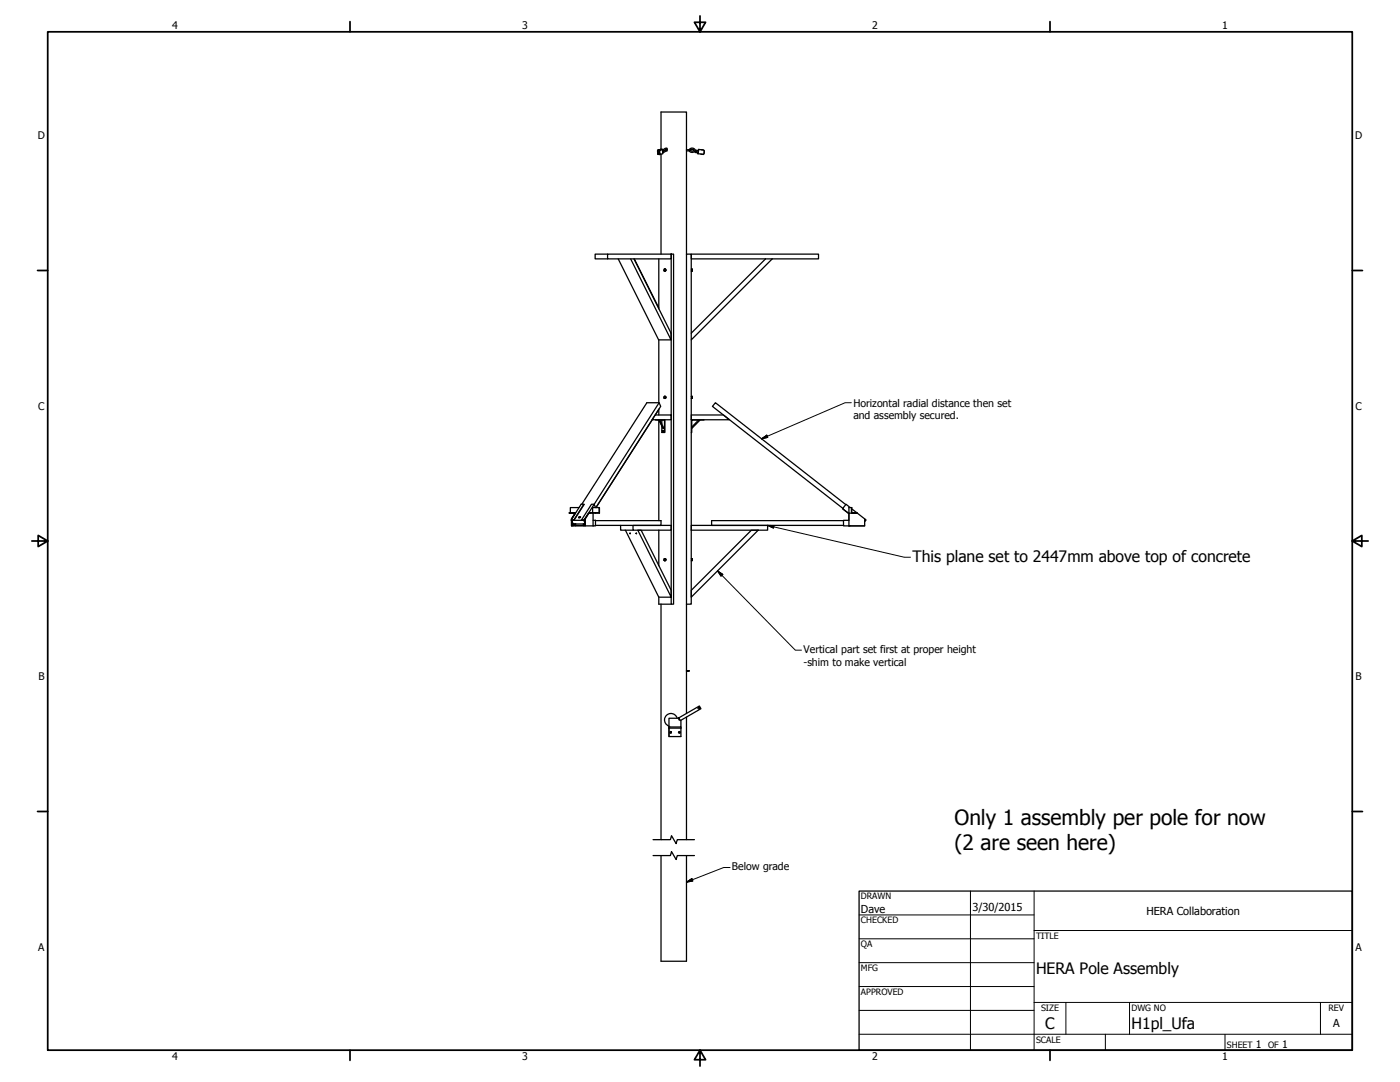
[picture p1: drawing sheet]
<svg xmlns="http://www.w3.org/2000/svg" width="559mm" height="432mm" viewBox="0 0 559 432" stroke-linecap="round" stroke-linejoin="round" font-family="sans-serif">
<!-- layer: Visible (ANSI) -->
<g fill="none" stroke="#000" stroke-width=".51">
<path d="M263 59.8l-.5 .4 .1 1.3 .4 .1M263 59.8l-.6 .4 .3 1.5M263.2 59.8l1.2-.2 .1 1.7-1.1 .3-.2-1.3M263.5 59.8h-.5l-.3 .6 .1 1 .7 .3M263.8 59.6v-14.9h10.2v56.7M264.4 59.6l-1 .3-.1 .4M264.5 59.9l.9-.7a.57 .57 0 0 1 1 .2 .57 .57 0 0 1-.5 .8M264.7 59.9l-.3 .1 .3-.1 .1 .9-.3 .1M265.7 59.6l-.8 .7M265.9 59.6l-1.2 .9M266.3 59.8h.1M274 59.8h1.1"/>
<path d="M275.1 59.8l.6-.6h1a.87 .87 0 0 1 .6 1.2 .87 .87 0 0 1-1.3 .4l-.5-.2-.4-.5M275.1 59.8v.3M275.5 59.9l1-.3a.38 .38 0 0 1 .5 .4 .38 .38 0 0 1-.6 .3zM278.8 59.6l-.2 1.7zM278.9 59.6l2 .3M279.9 59.8l.8 .1M280.9 59.9l.2 .4-.1 1.1-.4 .3M262.7 61.7h.1M263.2 60.3l.1-.4 1-.3h-.6a1.21 1.21 0 0 0-.4 2M263.3 61.3l.4 .3M263.8 61.5v39.9M264.4 60.2l.1 .5"/>
<path d="M264.5 60.4v.1M265.9 60.2l-1.1 .6M265.9 60.2h.5M274 60.2h1.1M278.6 61.3l2 .3M278.8 60.1l-1.3-.2-.1 .9 1.2 .2M279.7 61.5l.7 .1M281.1 60.4l-.1 .8M242.5 101.4h25.4v1.9h-25.4zM242.5 101.4h-4.9v1.9h4.9M246.8 103.3l16.1 32.3h4.9v-2.6l-14.8-29.7M251.7 103.3l16.1 32.3"/>
<path d="M253.2 103.3l9.8 19.6M263 103.3v20M265 108v.1M265.2 108.1a.4 .4 0 0 0 .5-.2 .4 .4 0 0 0-.3-.5 .41 .41 0 0 1 .4 .4 .41 .41 0 0 1-.4 .4M265.2 107.4l.2 .1M265.2 107.4h.1M265.2 107.4l-.3 .3 .1 .4h.3M265.3 108.1h.1M265.6 107.5v.4M265.7 107.9l-.3 .2M267.9 101.4h1v139.7h-1zM275.9 107.4v.8"/>
<path d="M276 107.4h.4v.7M276 108.1h.3M276 107.6h.3M276.4 107.7h.1M276.4 108l-.4 .1M276.4 108.1h.1M305.6 103.3h-29.7v-1.9h50.8v1.9h-18.5M305.6 103.3l-29.7 29.7v2.6l32.3-32.3M305.6 103.3h2.6M263 135.6v25.1M275.9 135.6v105.5h-1.9M275.9 133v-31.6h-1.9v139.7"/>
<path d="M265 158.8h.1M265.2 158.9a.4 .4 0 0 0 .5-.2 .4 .4 0 0 0-.3-.5 .41 .41 0 0 1 .4 .4 .41 .41 0 0 1-.4 .4M265.2 158.2l.2 .1M265.2 158.2h.1M265.2 158.2l-.3 .3 .1 .4h.3M265.3 158.9h.1M265.6 158.3v.4M265.7 158.7l-.3 .2M275.9 158.2v.8M276 158.2h.4v.7M276 158.9h.3M276 158.4h.3"/>
<path d="M276.4 158.5h.1M276.4 158.8h.1M276.4 158.9h.1M260.3 167.5l-22.4 35.1 25.8-40.4-.6-1.5-25.9 40.5h-1.1l-4 6.3 1 .1 .3 .9-.3-.9h-4.9l.5 1.5 4.7 .1M261.5 165.6h6.4v1.9h-7.6zM261.6 165.6l1.4-2.3v2.3M261.7 167.5l3.5 .1v5M262.8 167.5v.1M263 167.6v40.2M263.1 160.7h-4.9l-26 40.5M263.4 167.6l1.3 2.8v.6l-1.6-3.4 1.6 3.4M264.2 167.6v1.6"/>
<path d="M264.5 171.8v.3M265 171.8v.3M265.4 167.5v5.1h-1.2v-2.7M275.9 165.6h12.8l2.4 1.9h-15.2zM278.8 167.6l-2.7 2.8M279.4 167.6l-3.3 3.4M281 167.5l-4.9 .1-.2 5M228 207.5h1l4-6.3-3.9 6.4h-.9l.5 1.5h1v.8h3.1M228.1 207.8v2.1h.6M228.1 207.1v.2M228.2 208.2v1.7M228.7 209.9v-.7l.1 .5 4.6 .2"/>
<path d="M228.7 209.9h1M229 207.5l.1 .1M229.6 204.8l-1.5 2.3zM229.8 204.6h-2.7l2.5 .2M231 206.4l.6-.2a.33 .33 0 0 1-.2 .4 .33 .33 0 0 1-.4-.2zM231.1 202.6h-3.5v2M231.7 206.3l-.7 .3M233 201.2h-1l-4 6.3 .7 1.7 1.1-.1M233.2 207.5l.2 .7M233.4 207.1v2.8h3.3M233.6 207.1l1.5-2.3-1.7 2.3 .2 2.8M236.5 204.6v-2h2.6v2l-3.6 .2"/>
<path d="M236.7 207.6h1v2.3h-1M236.7 204.8v5.1M237.7 202.6l-.5-1.4-4 6.3h-1.1M237.7 207.8h26.1v1.9h-26.1M237.7 204.6l-2.6 .2M239.1 202.6l.2 2.2h-1.6M247.7 209.7v1.9h5M249.6 211.6l13.4 26.7h4.9v-2.7l-12-24h-1.3l13.3 26.7M251.4 212.9h.2M252.7 209.7h15.2v1.9h-15.2zM253.9 212.9h.2M263 211.6v14.1"/>
<path d="M275.9 209.7h30.5v1.9h-30.5zM336.3 203l2.5 2M336.7 207.8h-52.7v1.9h52.7M337.6 201.4l-52-40.7-1.2 1.5 52 40.7M338.8 202.6h1.2v2l2 .2h-3.2zM338.8 204.8v5.1h6.3M338.8 204.8h.1M339.3 202.6l-1.6-1.4-1.4 1.8 2.5 2M339.9 202.6v2.2M340 203.1l2.2 1.7M342 204.8h.2M342.2 204.8l2.9 2.3v2.8h-8.4v-2.3h2.1v-2.6"/>
<path d="M345.1 207.1l.6 .4-.6 .7M263 238.3v2.8h4.9M265 223.6h.1M265.2 223.7a.4 .4 0 0 0 .5-.3 .4 .4 0 0 0-.3-.5 .41 .41 0 0 1 .4 .5 .41 .41 0 0 1-.4 .4M265.2 222.9l.2 .2M265.2 222.9v.1M265.2 222.9l-.2 .7 .3 .1M265.3 223.7h.1M265.6 223.1v.4M265.7 223.5l-.3 .2M275.9 235.6l24-24h2.7l-26.7 26.7zM275.9 222.9v.9"/>
<path d="M276 222.9h.4v.8M276 223.7h.3M276 223.6h.3M276 223.2h.3M276.4 223.3h.1M276.4 223.6h.1M276.4 223.7h.1M263.8 241.1v94M274 241.1v26.6M274 267.7v.1M274 267.7h1M274 267.8h1"/>
<path d="M274 267.8v16.9M274.3 267.7v.1M274.3 267.8h.1M274.3 267.7h.1M275 267.8h.1M267 290.1v3.8M267.1 290.1v.5h4.7M267.1 290.6l-.1 3.3h4.8v-3.3M267.7 291.9l.3 .3-.3 .3M270.3 286.6a2.57 2.57 0 0 0-4.3-1.1 2.57 2.57 0 0 0 1 4.2M270.9 286.5l8.2-4.8 .7 1.1-8.3 4.8zM271 286.6h-4v3.5"/>
<path d="M271.1 286.9l-.1 .3 .3 .1M271.1 291.9l.4 .3-.4 .3M271.8 287.5v2.6h-4.8M271.8 290.1v.5M274 286.2v48.9M263.8 341.4v42.2h10.2v-42.2"/>
<circle cx="278" cy="60.5" r=".22"/>
<circle cx="264.5" cy="171.9" r=".11"/>
<circle cx="265" cy="172" r=".14"/>
<circle cx="267.6" cy="292.2" r=".33"/>
<circle cx="271.1" cy="292.2" r=".33"/>
<circle cx="278.9" cy="282.6" r=".35"/>
</g>
<g fill="#000">
<circle cx="263.6" cy="59.6" r=".25"/>
<circle cx="264.9" cy="107.7" r=".25"/>
<circle cx="265.6" cy="107.9" r=".25"/>
<circle cx="264.9" cy="158.5" r=".25"/>
<circle cx="265.6" cy="158.7" r=".25"/>
<circle cx="228.2" cy="207.6" r=".25"/>
<circle cx="338.8" cy="209.9" r=".25"/>
<circle cx="264.9" cy="223.3" r=".25"/>
<circle cx="265.6" cy="223.5" r=".25"/>
<circle cx="274.3" cy="267.8" r=".25"/>
<circle cx="274.3" cy="267.7" r=".25"/>
<circle cx="267" cy="290.1" r=".25"/>
</g>
<!-- layer: Break Line (ANSI) -->
<path d="M260.7 335.1h6.9l.4-1.6 1.9 3.2 .4-1.6h6.9M260.7 341.4h6.9l.4-1.5 1.9 3.1 .4-1.6h6.9" fill="none" stroke="#000" stroke-width=".51"/>
<!-- layer: Border (ANSI) -->
<g fill="none" stroke="#000" stroke-width=".7">
<path d="M19 12.7h520.8v406.4h-520.8zM139.7 8.6v4.1M279.4 6.3v6.4l-2.2-3.8h4.4l-2.2 3.8M419.1 8.6v4.1M15 107.9h4M539.8 107.9h4M12.7 215.9h6.3l-3.8-2.2v4.4l3.8-2.2M539.8 215.9l3.8 2.2v-4.4l-3.8 2.2h6.3M15 323.8h4M539.8 323.8h4M139.7 419.1v4.1M279.4 419.1l2.2 3.8h-4.4l2.2-3.8v6.3"/>
<path d="M419.1 419.1v4.1"/>
</g>
<!-- layer: Title (ANSI) -->
<g fill="none" stroke="#000" stroke-width=".4">
<path d="M387.3 355.6v63.5M412.7 355.6v63.5M342.9 365.1h69.8M342.9 374.6h69.8M412.7 371.3h127.1M342.9 384.2h69.8M342.9 393.7h69.8M342.9 412.7h196.9M342.9 403.2h69.8M412.7 400h127.1M425.4 400v12.7M441.2 412.7v6.4"/>
<path d="M450.8 400v12.7M488.9 412.7v6.4M527 400v12.7"/>
</g>
<path d="M342.9 355.6h196.9v63.5h-196.9z" fill="none" stroke="#000" stroke-width=".51"/>
<!-- layer: Symbol (ANSI) -->
<path d="M304 175.1l2.1-1.4 .4 .9zM339.8 160.7h-2.5l-33.3 14.4M306.4 209.7h2.5l-.2 1.1zM306.4 209.7l54.5 12.7h2.5M286.4 227.8l2.1 1.4-.7 .7zM286.4 227.8l31 31.7h2.5M274 352l2.2-1.4 .3 1zM291.4 346.2h-2.5l-14.9 5.8" fill="none" stroke="#000" stroke-width=".4"/>
<path d="M304 175.1l2.1-1.4zM304 175.1l2.1-1.4 .4 .9zM306.4 209.7h2.5zM306.4 209.7h2.5l-.2 1.1zM286.4 227.8l2.1 1.4zM286.4 227.8l2.1 1.4-.7 .7zM274 352l2.2-1.4zM274 352l2.2-1.4 .3 1z" fill="#000" stroke="#000" stroke-width=".4"/>
<g font-size="8.4">
<text x="380.9" y="329.1">Only 1 assembly per pole for now</text>
<text x="380.9" y="339.2">(2 are seen here)</text>
</g>
<g font-size="6.3">
<text x="364.2" y="224.2">This plane set to 2447mm above top of concrete</text>
<text x="413.5" y="388.6">HERA Pole Assembly</text>
<text x="417.2" y="410.6">C</text>
<text x="451.6" y="410.7">H1pl_Ufa</text>
</g>
<g font-size="4.4">
<text x="343.7" y="364.3">Dave</text>
<text x="388.1" y="363.7">3/30/2015</text>
<text x="457.6" y="365.1">HERA Collaboration</text>
<text x="532.1" y="409.9">A</text>
</g>
<g font-size="4.2">
<text x="68.7" y="11.7">4</text>
<text x="208.4" y="11.7">3</text>
<text x="348.1" y="11.7">2</text>
<text x="487.8" y="11.7">1</text>
<text x="15.1" y="55.5">D</text>
<text x="540.9" y="55.5">D</text>
<text x="15.2" y="163.4">C</text>
<text x="340.6" y="162.3">Horizontal radial distance then set</text>
<text x="340.6" y="167.3">and assembly secured.</text>
<text x="541" y="163.4">C</text>
<text x="320.7" y="260.6">Vertical part set first at proper height</text>
<text x="320.7" y="265.6">-shim to make vertical</text>
<text x="15.3" y="271.4">B</text>
<text x="541.1" y="271.4">B</text>
<text x="292.2" y="347.3">Below grade</text>
<text x="15.2" y="379.3">A</text>
<text x="541" y="379.3">A</text>
<text x="501.3" y="418.3">1</text>
<text x="511.8" y="418.3">1</text>
<text x="68.7" y="423.2">4</text>
<text x="208.4" y="423.2">3</text>
<text x="348.1" y="423.2">2</text>
<text x="487.8" y="423.2">1</text>
</g>
<g font-size="3.5">
<text x="343.7" y="358.9">DRAWN</text>
<text x="343.7" y="368.5">CHECKED</text>
<text x="413.5" y="374.6">TITLE</text>
<text x="343.7" y="378">QA</text>
<text x="343.7" y="387.5">MFG</text>
<text x="343.7" y="397.1">APPROVED</text>
<text x="415.5" y="403.4">SIZE</text>
<text x="451.6" y="403.4">DWG NO</text>
<text x="530.3" y="403.4">REV</text>
<text x="413.5" y="416.1">SCALE</text>
<text x="489.7" y="418.3">SHEET</text>
<text x="506.2" y="418.3">OF</text>
</g>
</svg>
